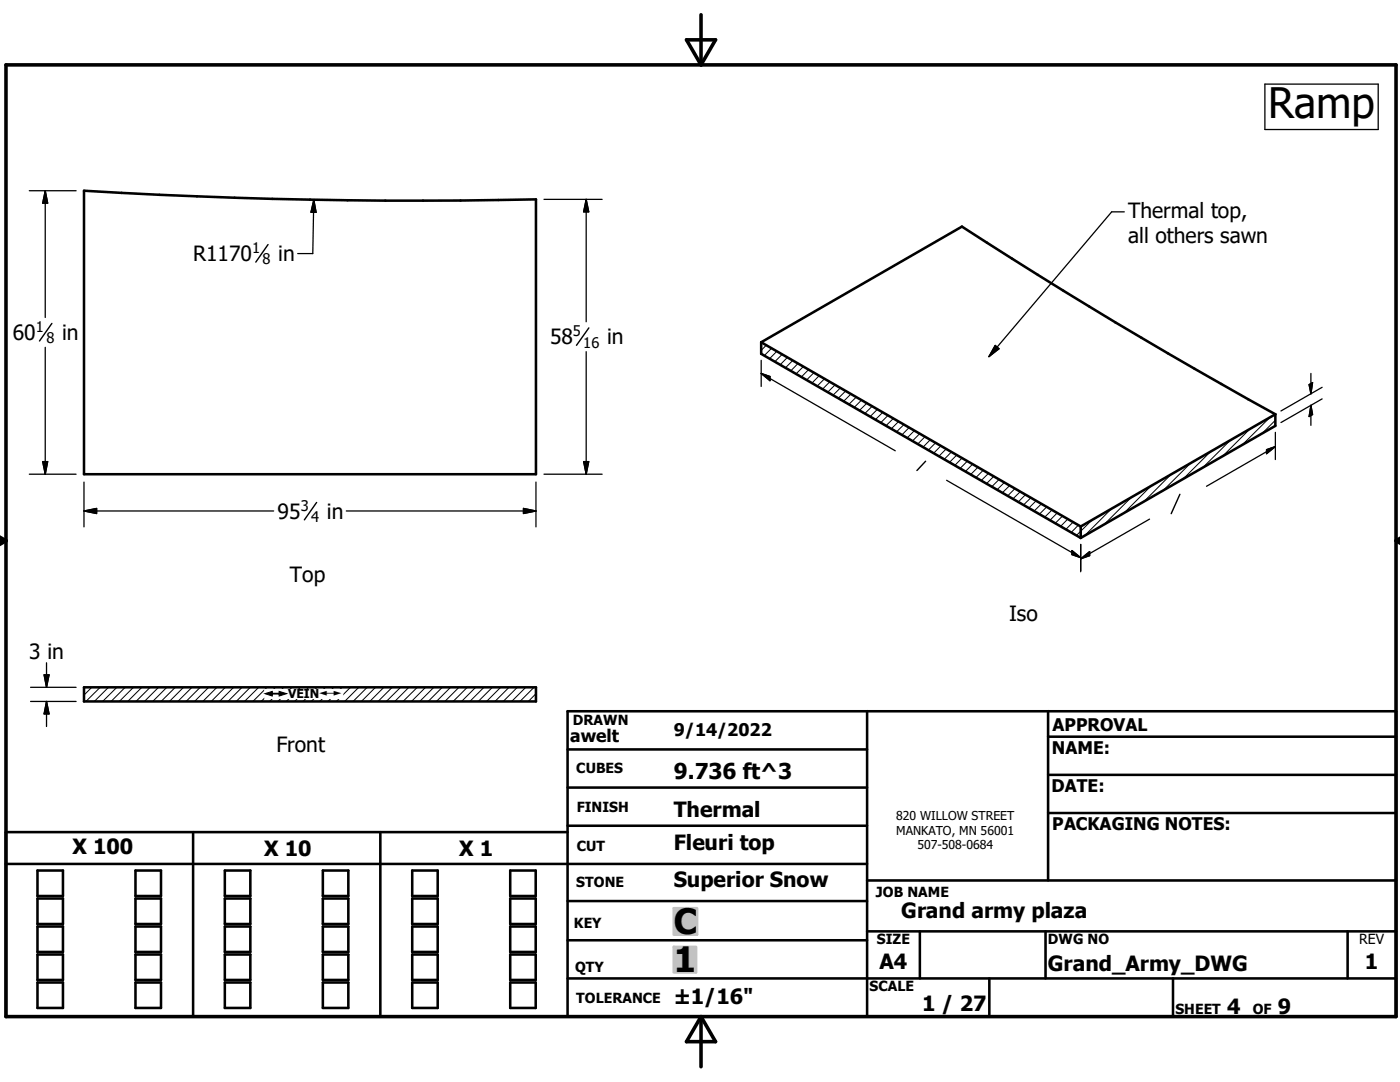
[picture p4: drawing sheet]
<svg xmlns="http://www.w3.org/2000/svg" width="279mm" height="216mm" viewBox="0 0 279 216" stroke-linecap="round" stroke-linejoin="round" font-family="sans-serif">
<g fill="none" stroke="#000" stroke-width=".51">
<path d="M16.8 38.1a1092.5 1092.5 0 0 0 90.2 1.7v54.8h-90.2zM151.9 68.3v2.3l63.8 36.7M151.9 68.3l63.8 36.8M151.9 68.3l40.1-23.1a1025.7 1025.7 0 0 0 62.5 37.5M254.5 82.7v2.3l-38.8 22.3M254.5 82.7l-38.8 22.4M215.7 105.1v2.2M16.8 137.1h90.2v2.9h-90.2zM113.3 149.5h59.7M113.3 157.2h59.7M173 141.9v61M209.2 147h69.4"/>
<path d="M209.2 154.6h69.4M209.2 141.9v33.8M1.2 172.4h171.8M7.5 173.7h5.1v5.1h-5.1zM7.5 179.3h5.1v5.1h-5.1zM27 173.7h5.1v5.1h-5.1zM27 179.3h5.1v5.1h-5.1zM38.5 166v36.9M44.9 173.7h5.1v5.1h-5.1zM44.9 179.3h5.1v5.1h-5.1zM64.4 173.7h5.1v5.1h-5.1zM64.4 179.3h5.1v5.1h-5.1z"/>
<path d="M75.9 166v36.9M82.3 173.7h5.1v5.1h-5.1zM82.3 179.3h5.1v5.1h-5.1zM101.8 173.7h5.1v5.1h-5.1zM101.8 179.3h5.1v5.1h-5.1zM113.3 166h-112.1v36.9h277.4v-61h-165.3v61M113.3 179.8h59.7M113.3 164.8h59.7M173 175.7h105.6M209.2 162.2h69.4M7.5 184.9h5.1v5.1h-5.1zM7.5 190.5h5.1v5h-5.1z"/>
<path d="M7.5 196h5.1v5.1h-5.1zM27 190.5h5.1v5h-5.1zM27 196h5.1v5.1h-5.1zM27 184.9h5.1v5.1h-5.1zM44.9 190.5h5.1v5h-5.1zM44.9 196h5.1v5.1h-5.1zM44.9 184.9h5.1v5.1h-5.1zM64.4 190.5h5.1v5h-5.1zM64.4 196h5.1v5.1h-5.1zM64.4 184.9h5.1v5.1h-5.1zM82.3 190.5h5.1v5h-5.1zM82.3 196h5.1v5.1h-5.1z"/>
<path d="M82.3 184.9h5.1v5.1h-5.1zM101.8 190.5h5.1v5h-5.1zM101.8 196h5.1v5.1h-5.1zM101.8 184.9h5.1v5.1h-5.1zM113.3 187.6h59.7M113.3 195.2h165.3M173 185.8h105.6M183.6 185.8v9.4M197.4 195.2v7.7M208.7 185.8v9.4M234.1 195.2v7.7M268.9 185.8v9.4"/>
</g>
<g fill="none" stroke="#000" stroke-width=".2">
<path d="M152.9 68.9l-1 1M154 69.5l-1.5 1.5M155 70.1l-1.4 1.5M156.1 70.7l-1.5 1.5M157.1 71.3l-1.4 1.5M158.2 71.9l-1.5 1.5M159.3 72.5l-1.5 1.5M160.3 73.1l-1.4 1.5M161.4 73.8l-1.5 1.4M162.4 74.4l-1.4 1.4M163.5 75l-1.5 1.4M164.6 75.6l-1.5 1.5"/>
<path d="M165.6 76.2l-1.5 1.5M166.7 76.8l-1.5 1.4M167.7 77.4l-1.4 1.5M168.8 78l-1.5 1.5M169.8 78.6l-1.4 1.5M170.9 79.2l-1.5 1.5M171.9 79.8l-1.4 1.5M173 80.5l-1.5 1.4M174.1 81.1l-1.5 1.4M175.1 81.7l-1.4 1.4M176.2 82.3l-1.5 1.4M177.2 82.9l-1.4 1.4"/>
<path d="M178.3 83.5l-1.5 1.4M179.3 84.1l-1.4 1.5M180.4 84.7l-1.5 1.5M181.4 85.3l-1.4 1.5M182.5 85.9l-1.5 1.5M183.6 86.5l-1.5 1.5M184.6 87.1l-1.5 1.5M185.7 87.7l-1.5 1.5M186.7 88.3l-1.4 1.5M187.8 89l-1.5 1.4M188.8 89.6l-1.4 1.4M189.9 90.2l-1.5 1.5"/>
<path d="M191 90.8l-1.5 1.5M192 91.4l-1.5 1.5M193.1 92l-1.5 1.5M194.1 92.6l-1.4 1.5M195.2 93.2l-1.5 1.5M196.2 93.8l-1.4 1.5M197.3 94.4l-1.5 1.5M198.3 95.1l-1.4 1.4M199.4 95.7l-1.5 1.4M200.4 96.3l-1.4 1.4M201.5 96.9l-1.5 1.4M202.6 97.5l-1.5 1.4"/>
<path d="M203.6 98.1l-1.5 1.4M204.7 98.7l-1.5 1.5M205.7 99.3l-1.4 1.5M206.8 99.9l-1.5 1.5M225.8 99.2l-5.4 5.5M229.7 96.9l-5.4 5.5M233.7 94.7l-5.5 5.4M237.6 92.4l-5.4 5.4M241.6 90.1l-5.5 5.5M245.5 87.9l-5.5 5.4M249.5 85.6l-5.5 5.4M253.4 83.3l-5.5 5.5"/>
<path d="M254.5 83.9l-2.6 2.6M207.8 100.5l-1.4 1.5M208.9 101.1l-1.5 1.5M210 101.8l-1.5 1.4M211 102.3l-1.5 1.5M212.1 102.9l-1.5 1.5M213.1 103.6l-1.4 1.4M214.2 104.2l-1.5 1.4M215.2 104.8l-1.4 1.4M217.9 103.8l-3.1 3.1M221.9 101.5l-5.5 5.4M18.3 137.1l-1.5 1.6"/>
<path d="M20 137.1l-2.9 2.9M21.6 137.1l-2.8 2.9M23.3 137.1l-2.8 2.9M25 137.1l-2.8 2.9M26.6 137.1l-2.8 2.9M28.3 137.1l-2.8 2.9M30 137.1l-2.9 2.9M31.6 137.1l-2.8 2.9M33.3 137.1l-2.8 2.9M35 137.1l-2.8 2.9M36.6 137.1l-2.8 2.9M38.3 137.1l-2.8 2.9"/>
<path d="M40 137.1l-2.9 2.9M41.6 137.1l-2.8 2.9M43.3 137.1l-2.8 2.9M45 137.1l-2.9 2.9M46.6 137.1l-2.8 2.9M48.3 137.1l-2.8 2.9M50 137.1l-2.9 2.9M51.6 137.1l-2.8 2.9M53.3 137.1l-2.8 2.9M55 137.1l-2.9 2.9M56.6 137.1l-2.8 2.9M58.3 137.1l-2.8 2.9"/>
<path d="M60 137.1l-2.9 2.9M61.6 137.1l-2.8 2.9M63.3 137.1l-2.8 2.9M64.9 137.1l-2.8 2.9M66.6 137.1l-2.8 2.9M68.3 137.1l-2.9 2.9M70 137.1l-2.9 2.9M71.6 137.1l-2.8 2.9M73.3 137.1l-2.8 2.9M74.9 137.1l-2.8 2.9M76.6 137.1l-2.8 2.9M78.3 137.1l-2.9 2.9"/>
<path d="M79.9 137.1l-2.8 2.9M81.6 137.1l-2.8 2.9M83.3 137.1l-2.9 2.9M84.9 137.1l-2.8 2.9M86.6 137.1l-2.8 2.9M88.3 137.1l-2.9 2.9M89.9 137.1l-2.8 2.9M91.6 137.1l-2.8 2.9M93.3 137.1l-2.9 2.9M94.9 137.1l-2.8 2.9M96.6 137.1l-2.8 2.9M98.3 137.1l-2.9 2.9"/>
<path d="M99.9 137.1l-2.8 2.9M101.6 137.1l-2.8 2.9M103.2 137.1l-2.8 2.9M104.9 137.1l-2.8 2.9M106.6 137.1l-2.8 2.9M107 138.4l-1.6 1.6"/>
</g>
<path d="M1.2 12.9h277.4v190h-277.4zM137 7.9h5.8l-2.9 5zM139.9 2.9v10M-.1 107.9h1.3M-.1 107.2l1.3 .7M1.2 107.9l-1.2 .7M278.6 107.9h.8M278.6 107.9l.8 .5M279.4 107.4l-.8 .5M139.9 202.9v10M139.9 202.9l2.9 5h-5.8z" fill="none" stroke="#000" stroke-width=".71"/>
<g fill="#c0c0c0" stroke="#c0c0c0" stroke-width=".51">
<path d="M134.5 188.9h4.4v5.1z"/>
<path d="M134.5 188.9l4.4 5.1h-4.4z"/>
<path d="M134.5 181.2h4.6v5.3z"/>
<path d="M134.5 181.2l4.6 5.3h-4.6z"/>
</g>
<path d="M53.5 48.8l-2.4 3.5M10.4 64.5l-2.5 3.5M117.5 65.4l-2.4 3.5M184.7 92l-1.7 1.9M235.5 98.6l-1.8 3.9M63.2 100.3l-2.5 3.4" fill="none" stroke="#000" stroke-width=".28"/>
<g fill="none" stroke="#000" stroke-width=".25">
<path d="M252.4 16.8h22.7v9h-22.7zM5.8 38.1h9.4M9 38.1v25.2M9 38.1l.5 2.4h-1zM62.6 39.9l-.2 10.7h-3M62.6 39.9l.5 2.5-1-.1zM108.6 39.8h11.6M117 39.8v24.4M117 39.8l.5 2.5h-1zM224.4 42.3h-2.5l-24.5 28.9M9 69.3v25.3M117 70.2v24.4"/>
<path d="M151.9 74.5l26.8 15.5M151.9 74.5l1.8 .6v.9zM151.9 71.9v5.2M198.6 68.9l.8 .7-2 1.6zM261.3 76.7l.7-.4-.4 2.3zM261.6 74.5v4.1M263.9 77.3l-8.3 4.7M263.9 79.6l-8.3 4.7M5.8 94.6h9.4M8.5 92.1h1l-.5 2.5zM16.8 96.2v8.9M107 96.2v8.9"/>
<path d="M108.6 94.6h11.6M116.5 92.1h1l-.5 2.5zM188.9 95.8l26.8 15.5M252.8 89.7l1.7-.6-1.7 1.4zM254.5 89.1l-13.7 7.9M254.5 86.3v5.4M261.6 80.9v4M261.6 80.9l.4 1.8-.7 .4zM16.8 102h37.8M16.8 102l2.5-.5v1zM69.1 102h37.9M104.5 101.5l2.5 .5-2.5 .5z"/>
<path d="M213.9 109.9l1.8 1.4-1.8-.6zM215.7 108.6v5.5M215.7 111.5l1.8-1.4v.8zM229.4 103.6l-13.7 7.9M6.1 140h9.1M6.1 137.1h9.1M8.8 134.7h1l-.5 2.4zM9.3 132.2v4.9M9.3 140v5M9.3 140l.5 2.5h-1z"/>
</g>
<g fill="#000" stroke="#000" stroke-width=".25">
<path d="M9 38.1l.5 2.4h-1zM62.6 39.9l.5 2.5-1-.1zM117 39.8l.5 2.5h-1zM151.9 74.5l1.8 .6v.9zM198.6 68.9l.8 .7-2 1.6zM261.3 76.7l.7-.4-.4 2.3zM8.5 92.1h1l-.5 2.5zM116.5 92.1h1l-.5 2.5zM252.8 89.7l1.7-.6-1.7 1.4zM261.6 80.9l.4 1.8-.7 .4zM16.8 102l2.5-.5v1zM104.5 101.5l2.5 .5-2.5 .5z"/>
<path d="M213.9 109.9l1.8 1.4-1.8-.6zM215.7 111.5l1.8-1.4v.8zM8.8 134.7h1l-.5 2.4zM9.3 140l.5 2.5h-1z"/>
</g>
<g fill="#fff" stroke="#fff" stroke-width=".25">
<path d="M52.9 137.6h15.5v1.8z"/>
<path d="M52.9 137.6l15.5 1.8h-15.5z"/>
</g>
<text font-size="8.4" x="253.1" y="23.5">Ramp</text>
<g font-size="7">
<text x="134.5" y="186.4">C</text>
<text x="134.5" y="194">1</text>
</g>
<text font-size="4.4" x="134.5" y="155.5">9.736 ft^3</text>
<g font-size="4.2">
<text x="225.2" y="43.4">Thermal top,</text>
<text x="38.6" y="52.1">R1170</text>
<text x="55.5" y="52.1">in</text>
<text x="225.2" y="48.5">all others sawn</text>
<text x="2.6" y="67.8">60</text>
<text x="12.4" y="67.8">in</text>
<text x="109.8" y="68.7">58</text>
<text x="121.2" y="68.7">in</text>
<text x="55.4" y="103.5">95</text>
<text x="65.2" y="103.5">in</text>
<text x="57.9" y="116.2">Top</text>
<text x="201.4" y="123.9">Iso</text>
<text x="5.8" y="131.4">3 in</text>
<text x="55.2" y="150.1">Front</text>
<text x="134.4" y="163.1">Thermal</text>
<text x="14.5" y="170.5">X 100</text>
<text x="52.7" y="170.9">X 10</text>
<text x="91.7" y="170.9">X 1</text>
<text x="134.4" y="169.5">Fleuri top</text>
<text x="134.4" y="176.9">Superior Snow</text>
<text x="179.9" y="183.3">Grand army plaza</text>
<text x="175.5" y="193.3">A4</text>
<text x="209.1" y="193.8">Grand_Army_DWG</text>
<text x="272.4" y="193.3">1</text>
<text x="134.4" y="200.3">±1/16&quot;</text>
<text x="184" y="201.7">1 / 27</text>
<text x="244.9" y="202.3">4</text>
<text x="255" y="202.3">9</text>
</g>
<g font-size="3.5">
<text x="113.8" y="148">awelt</text>
<text x="134.5" y="146.9">9/14/2022</text>
<text x="210.1" y="145.8">APPROVAL</text>
<text x="209.9" y="150.4">NAME:</text>
<text x="209.8" y="158.1">DATE:</text>
<text x="210" y="165.6">PACKAGING NOTES:</text>
</g>
<g font-size="2.9">
<text x="50.3" y="50.5">1</text>
<text x="52.4" y="52.7">8</text>
<text x="7.2" y="66.3">1</text>
<text x="9.3" y="68.5">8</text>
<text x="114.3" y="67.1">5</text>
<text x="116.4" y="69.3">16</text>
<text x="60" y="102">3</text>
<text x="62.1" y="104.1">4</text>
</g>
<g font-size="2.8">
<text x="114.3" y="144.6">DRAWN</text>
<text x="115" y="154.3">CUBES</text>
<text x="115.1" y="162">FINISH</text>
<text x="115.1" y="169.8">CUT</text>
<text x="115" y="177.1">STONE</text>
<text x="174.8" y="178.9">JOB NAME</text>
<text x="114.6" y="185.3">KEY</text>
<text x="175" y="188.4">SIZE</text>
<text x="209.1" y="188.4">DWG NO</text>
<text x="271.3" y="188.4">REV</text>
<text x="114.8" y="193.9">QTY</text>
<text x="173.5" y="197.8">SCALE</text>
<text x="115" y="200.2">TOLERANCE</text>
<text x="234.6" y="202.3">SHEET</text>
<text x="250" y="202.3">OF</text>
</g>
<g font-size="2.4">
<text x="57.5" y="139.4">VEIN</text>
<text x="178.9" y="163.6">820 WILLOW STREET</text>
<text x="178.9" y="166.5">MANKATO, MN 56001</text>
<text x="183.1" y="169.5">507-508-0684</text>
</g>
<g font-size="1.9">
<text x="52.9" y="139.4">#</text>
<text x="63.8" y="139.4">#</text>
</g>
</svg>
